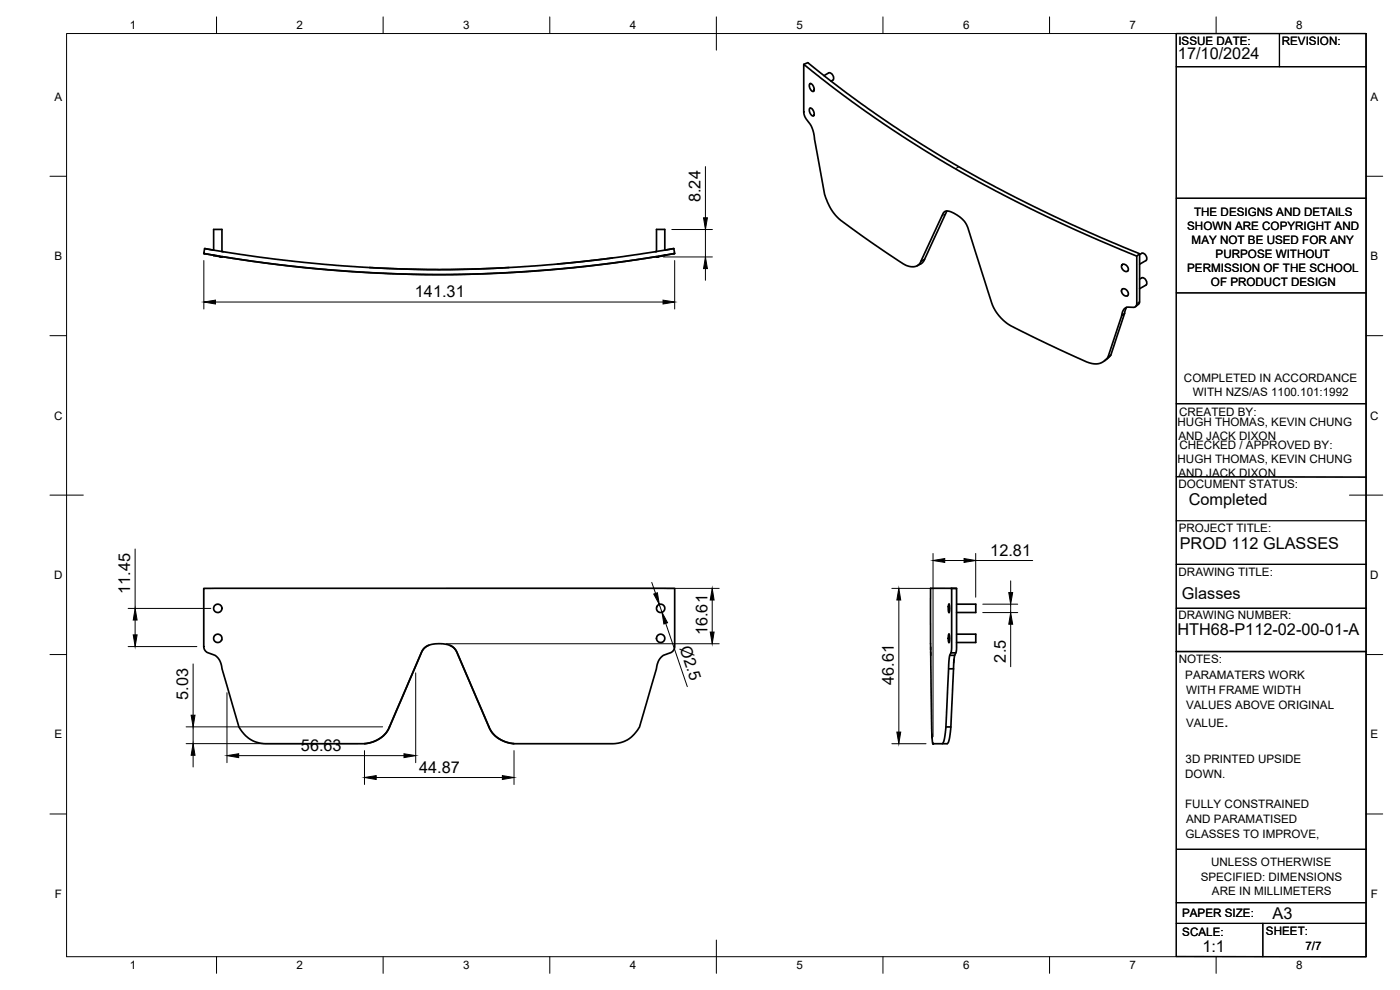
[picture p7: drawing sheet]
<svg xmlns="http://www.w3.org/2000/svg" width="420mm" height="297mm" viewBox="0 0 420 297" stroke-linecap="round" stroke-linejoin="round" font-family="sans-serif">
<!-- layer: Visible -->
<g fill="none" stroke="#000" stroke-width=".51">
<path d="M241.2 19.3l1.2-.5 11.9 9.2 12.5 8.9 10.3 6.7 13 7.8 12.1 6.5 12.6 6.3 12.1 5.5 15.1 6.4v14.5l-.2 .6-1 .8M241.2 19.3l9.2 7.2 12.4 9 9.4 6.3 13.7 8.4 12.9 7.1 15 7.5 13.9 6.4 13.5 5.6-.1 14.7-.7 .7-2.5 .1-.8 .8-4.6 14.1-.4 .5-1.4 1.1-1.3 .4-1.5-.1-1.8-.5-19.8-9.3-3.6-1.9-1.8-1.4-1.9-2.4-1.2-2.1-7.7-24-1.3-1.7-2.5-1.8-2.1-.7-1 .5-7 14.9-.7 .9-1.3 .4-1.4-.1-1.8-.8-11.9-8.1-7.6-5.6-2.3-2.9-1.5-3.5-3.6-19.3-.7-2-1.6-2.2-.5-1.3zM243 32.6l.4-.1 .7 .7 .2 .8-.2 .8-.5-.2-.5-.6-.2-.8zM243 25.2h.5l.6 .7 .2 1.1-.2 .4-.5-.2-.6-.8zM243.2 25.1h-.1M243.2 32.4l-.1 .1M244.2 27.4h-.1M244.2 34.7l-.1 .1M248.7 21.9l-1.4 .8M248.7 21.9a1.45 1.45 0 0 1 1.2 2.2l-.5 .2M61.2 76.1l4 .7M61.2 76.1h.3"/>
<path d="M61.4 74.6l17.5 2.7 18.7 2 15.4 1.1 15.5 .5 19.9-.4 17.7-1.2 18.6-2 17.5-2.7 .3 1.5-19.8 3-17.6 1.8-17.7 1.1-18.9 .4-21.1-.8-11-.9-13.3-1.4-21.9-3.2zM61.5 74.6l2.6 .4v-6.2h2.5v6.7h.4M64.1 76.6l2.5 .5-.8-.1M66.6 77.1l17.5 2.4 14.1 1.4 16.1 1.1 15.6 .4 19-.4 16.5-1.1 13.1-1.3 18.5-2.5M183.9 77.4l-16.6 1.8M199.5 76.6l-2.5 .5 .8-.1M202.2 74.6l-2.7 .4v-6.2h-2.5v6.7h-.4M202.3 76.1l-3.8 .7M202.4 76.1h-.2M202.5 76.1h-.3M277.5 77.8l-1.1 .6M284.2 63.3l-6.9 14.9-.6 .7-1.4 .8"/>
<path d="M336.7 79.5l.7-.2 .9 .5 .3 .8-.2 .7-.7 .1-.6-.4-.5-.8zM337 79.3h-.1M342 76.4a1.32 1.32 0 0 1 1.8 0 1.32 1.32 0 0 1 .1 1.8l-1.9 1.1M342 76.1l-.8 .7M110.9 80.3l20.5 .6 21.4-.6M336.7 86.8l.6-.2 .9 .6 .4 .9-.2 .6-.8 .1-.7-.6-.3-.8zM337 86.7h-.1M337.5 94l-.9 .7M338.1 92.2l-4.7 14.3-1.9 1.8M338.4 81.4h-.1M338.4 88.7l-.1 .1M342 83.7a1.32 1.32 0 0 1 1.8 .1 1.32 1.32 0 0 1 .1 1.7l-1.9 1.1"/>
<path d="M333.4 106.5l-.9 .7M61.2 176.5h141.3v17.6l-.7 1.4-2.8 1.2-1.4 1.7-5.7 19.7-1.2 1.8-1.5 1.4-1.6 1-1.4 .5-2.2 .3h-29.4l-2.5-.4-1.8-.8-2.2-1.6-1.1-1.7-10.2-23.6-.7-.7-1-.6-1.5-.4-2.2-.2-2.9 .6-1 .6-.6 .7-10.2 23.6-1.2 1.7-1.8 1.4-2.1 1-2.4 .4h-30.2l-2-.4-2.1-1-1.7-1.5-1.5-2.1-5.6-19.7-1.2-1.5-2.8-1.2-.8-.9zM279.3 176.5h6.3v18.1l-.8 3.4-.9 20.4-.4 3-.5 1.5a2.29 2.29 0 0 1-2 .2l-1.1-.1-.3-3.4zM285.4 176.5h1.7v18l-.8 3.9-.9 19.9-.3 2.7-.4 1.6-.4 .5h-1.5M285.6 176.5h1.5M128.7 193.6l-1.1 .7-1 1.2-10.1 23.6-1.4 1.7-1.6 1.1-2.1 .9-2 .3M134.9 193.6l1.3 .7 .8 1.2 10.3 23.7 1.2 1.6 1.8 1.2 2 .8 2 .3M279.3 194.1v.9M279.3 195.6v1.1M284.7 181.3l.3 1.1-.2 1.4-.2-.8zM284.7 190.3l.3 1.1-.2 1.4-.2-.9zM284.8 181.3h.1"/>
<path d="M284.8 183.8h.1M284.8 190.3h.1M284.8 192.8h.1M285 196.6h1.5M285.4 195.9h1.5M286.3 197.9l-.1 .9M287.1 181.3h5.7v2.5h-5.7M287.1 190.3h5.7v2.5h-5.7M116.9 218.1h.1M146.7 218.1h.1M283.9 218.1h1.5M284.7 200.7h1.5"/>
<path d="M279.7 220.2v1.2M279.9 222.9l.1 .2M280 223.1h.2h-.2"/>
<circle cx="65.4" cy="191.5" r="1.25"/>
<circle cx="65.4" cy="182.5" r="1.25"/>
<circle cx="198.3" cy="191.5" r="1.25"/>
<circle cx="198.3" cy="182.5" r="1.25"/>
</g>
<!-- layer: Visible Narrow -->
<path d="M287.8 50l-1.1 .6M283.8 64.1l-1.1 .7M342 90.4l-.8 .7" fill="none" stroke="#000" stroke-width=".3"/>
<!-- layer: BORDER -->
<g fill="none" stroke="#000" stroke-width=".3">
<path d="M20 10.1h390v276.9h-390zM65 5.1v5M115 5.1v5M165 5.1v5M215 5.1v10M265 5.1v5M315 5.1v5M365 5.1v5M15 52.9h5M410 52.9h5M15 100.7h5M410 100.7h5"/>
<path d="M15 148.6h10M405 148.6h10M15 196.4h5M410 196.4h5M15 244.2h5M410 244.2h5M65 287v5M115 287v5M165 287v5M215 282.1v9.9M265 287v5M315 287v5"/>
<path d="M365 287v5"/>
</g>
<!-- layer: TITLEBLOCK -->
<g fill="none" stroke="#000" stroke-width=".36">
<path d="M353 10.1h57v276.9h-57zM384 10.1v9.9M353 20h57M353 59.5h57M353 87.9h57M353 121.1h57M353 156.2h57M353 143l57 .2M353 169.3h57M353 195.5h57M353 182.5h57M353.1 254.8h57"/>
<path d="M353 270.8h56.9M353 277.1h57M379 277.1v9.9"/>
</g>
<!-- layer: FD_Dimensions -->
<g fill="none" stroke="#000" stroke-width=".3">
<path d="M211.7 50v15.3M61.2 78.2v14.5M199.1 77.1h14.7M201.6 68.9h12.2M202.5 78.2v14.5M211.7 68.9v8.2M64.7 90.6h134.3M211.7 80.6v3.5M40.6 164.7v17.8M133.9 176.5h81.9M195.6 174.7l1.1 3.3M267.7 176.5h15.8"/>
<path d="M280 166.1v55M283.5 168.2h5.8M292.8 166.1v13.1M292.8 168.2h17.1M303.3 174.3v3.5M38.5 194h20.6M38.5 182.5h24.8M40.6 186v4.5M58 199.2v15.4M133.9 193.2h81.9M197.9 181.4l.8 2.3M199.8 187l6.5 19"/>
<path d="M213.7 180v9.6M269.7 180v39.7M294.9 181.3h10.5M294.9 183.8h10.5M303.3 181.3v2.5M303.3 187.3v12.8M55.9 218.1h58.9M58 218.1v5M68.1 207.8v21M124.8 201.9v26.9M55.9 223.1h51.4M58 226.6v3.5"/>
<path d="M71.6 226.7h49.6M109.4 225.2v10.2M112.9 233.3h37.9M154.3 225.2v10.2M267.7 223.1h10.2"/>
</g>
<g fill="#000" stroke="#000" stroke-width=".3">
<path d="M211.1 65.3h1.2l-.6 3.6zM61.2 90.6l3.5-.5v1.1zM199 90.1l3.5 .5-3.5 .6zM211.7 77.1l.6 3.5h-1.2zM196.2 178.2l1.1-.4 .6 3.6zM280 168.2l3.5-.6v1.1zM289.3 167.6l3.5 .6-3.5 .5zM302.7 177.8h1.2l-.6 3.5zM40 190.5h1.1l-.5 3.5zM40.6 182.5l.5 3.5h-1.1zM198.7 183.7l1.6 3.1-1.1 .4zM213.7 176.5l.6 3.5h-1.2z"/>
<path d="M213.1 189.6h1.2l-.6 3.6zM269.7 176.5l.6 3.5h-1.1zM303.3 183.8l.6 3.5h-1.2zM57.4 214.6h1.1l-.5 3.5zM269.2 219.7h1.1l-.6 3.4zM58 223.1l.5 3.5h-1.1zM68.1 226.7l3.5-.5v1.1zM109.4 233.3l3.5-.6v1.2zM121.2 226.2l3.6 .5-3.6 .6zM150.8 232.7l3.5 .6-3.5 .6z"/>
</g>
<g font-size="4.9">
<text x="353.5" y="17.8">17/10/2024</text>
<text x="210.2" y="60.6" transform="rotate(-90 210.2 60.6)">8.24</text>
<text x="124.5" y="89.2">141.31</text>
<text x="356.7" y="151.6">Completed</text>
<text x="297.2" y="166.7">12.81</text>
<text x="354.1" y="164.8">PROD 112 GLASSES</text>
<text x="39.1" y="178.2" transform="rotate(-90 39.1 178.2)">11.45</text>
<text x="354.7" y="179.6">Glasses</text>
<text x="212.3" y="190.6" transform="rotate(-90 212.3 190.6)">16.61</text>
<text x="353.4" y="190.6">HTH68-P112-02-00-01-A</text>
<text x="203.9" y="194.4" transform="rotate(71 203.9 194.4)">Ø2.5</text>
<text x="301.9" y="198.8" transform="rotate(-90 301.9 198.8)">2.5</text>
<text x="56.5" y="209.9" transform="rotate(-90 56.5 209.9)">5.03</text>
<text x="268.3" y="205.5" transform="rotate(-90 268.3 205.5)">46.61</text>
<text x="367.4" y="218.2">.</text>
<text x="90.3" y="225.3">56.63</text>
<text x="125.8" y="231.8">44.87</text>
<text x="381.9" y="275.7">A3</text>
<text x="360.8" y="285.5">1:1</text>
</g>
<g font-size="3.5">
<text x="39" y="8.8">1</text>
<text x="89" y="8.8">2</text>
<text x="139" y="8.8">3</text>
<text x="189" y="8.8">4</text>
<text x="239" y="8.8">5</text>
<text x="289" y="8.8">6</text>
<text x="339" y="8.8">7</text>
<text x="389" y="8.8">8</text>
<text x="353.7" y="13.6">ISSUE DATE:</text>
<text x="384.7" y="13.6">REVISION:</text>
<text x="16.3" y="30.2">A</text>
<text x="411.3" y="30.2">A</text>
<text x="358.4" y="64.7">THE DESIGNS AND DETAILS</text>
<text x="356.3" y="68.9">SHOWN ARE COPYRIGHT AND</text>
<text x="357.6" y="73.1">MAY NOT BE USED FOR ANY</text>
<text x="364.8" y="77.4">PURPOSE WITHOUT</text>
<text x="16.3" y="78">B</text>
<text x="356.3" y="81.6">PERMISSION OF THE SCHOOL</text>
<text x="411.3" y="78">B</text>
<text x="363.4" y="85.8">OF PRODUCT DESIGN</text>
<text x="355.3" y="114.6">COMPLETED IN ACCORDANCE</text>
<text x="358" y="118.8">WITH NZS/AS 1100.101:1992</text>
<text x="16.2" y="125.9">C</text>
<text x="353.8" y="124.9">CREATED BY:</text>
<text x="411.2" y="125.9">C</text>
<text x="353.4" y="127.8">HUGH THOMAS, KEVIN CHUNG</text>
<text x="353.7" y="132">AND JACK DIXON</text>
<text x="353.9" y="134.7">CHECKED / APPROVED BY:</text>
<text x="353.4" y="138.8">HUGH THOMAS, KEVIN CHUNG</text>
<text x="353.7" y="143">AND JACK DIXON</text>
<text x="353.7" y="146.4">DOCUMENT STATUS:</text>
<text x="353.8" y="159.8">PROJECT TITLE:</text>
<text x="16.2" y="173.7">D</text>
<text x="353.7" y="172.7">DRAWING TITLE:</text>
<text x="411.2" y="173.7">D</text>
<text x="353.7" y="185.9">DRAWING NUMBER:</text>
<text x="353.8" y="198.9">NOTES:</text>
<text x="355.7" y="203.6">PARAMATERS WORK</text>
<text x="355.9" y="208.1">WITH FRAME WIDTH</text>
<text x="356" y="212.6">VALUES ABOVE ORIGINAL</text>
<text x="16.3" y="221.6">E</text>
<text x="356" y="218.2">VALUE</text>
<text x="411.3" y="221.6">E</text>
<text x="355.7" y="233.4">DOWN.</text>
<text x="355.8" y="228.8">3D PRINTED UPSIDE</text>
<text x="355.7" y="242.4">FULLY CONSTRAINED</text>
<text x="355.8" y="251.5">GLASSES TO IMPROVE,</text>
<text x="356" y="247">AND PARAMATISED</text>
<text x="363.5" y="260">UNLESS OTHERWISE</text>
<text x="16.4" y="269.4">F</text>
<text x="360.3" y="264.2">SPECIFIED: DIMENSIONS</text>
<text x="363.7" y="268.4">ARE IN MILLIMETERS</text>
<text x="411.4" y="269.4">F</text>
<text x="354.8" y="275.2">PAPER SIZE:</text>
<text x="354.8" y="280.8">SCALE:</text>
<text x="379.9" y="280.6">SHEET:</text>
<text x="391.8" y="285">7/7</text>
<text x="39" y="290.8">1</text>
<text x="89" y="290.8">2</text>
<text x="139" y="290.8">3</text>
<text x="189" y="290.8">4</text>
<text x="239" y="290.8">5</text>
<text x="289" y="290.8">6</text>
<text x="339" y="290.8">7</text>
<text x="389" y="290.8">8</text>
</g>
</svg>
